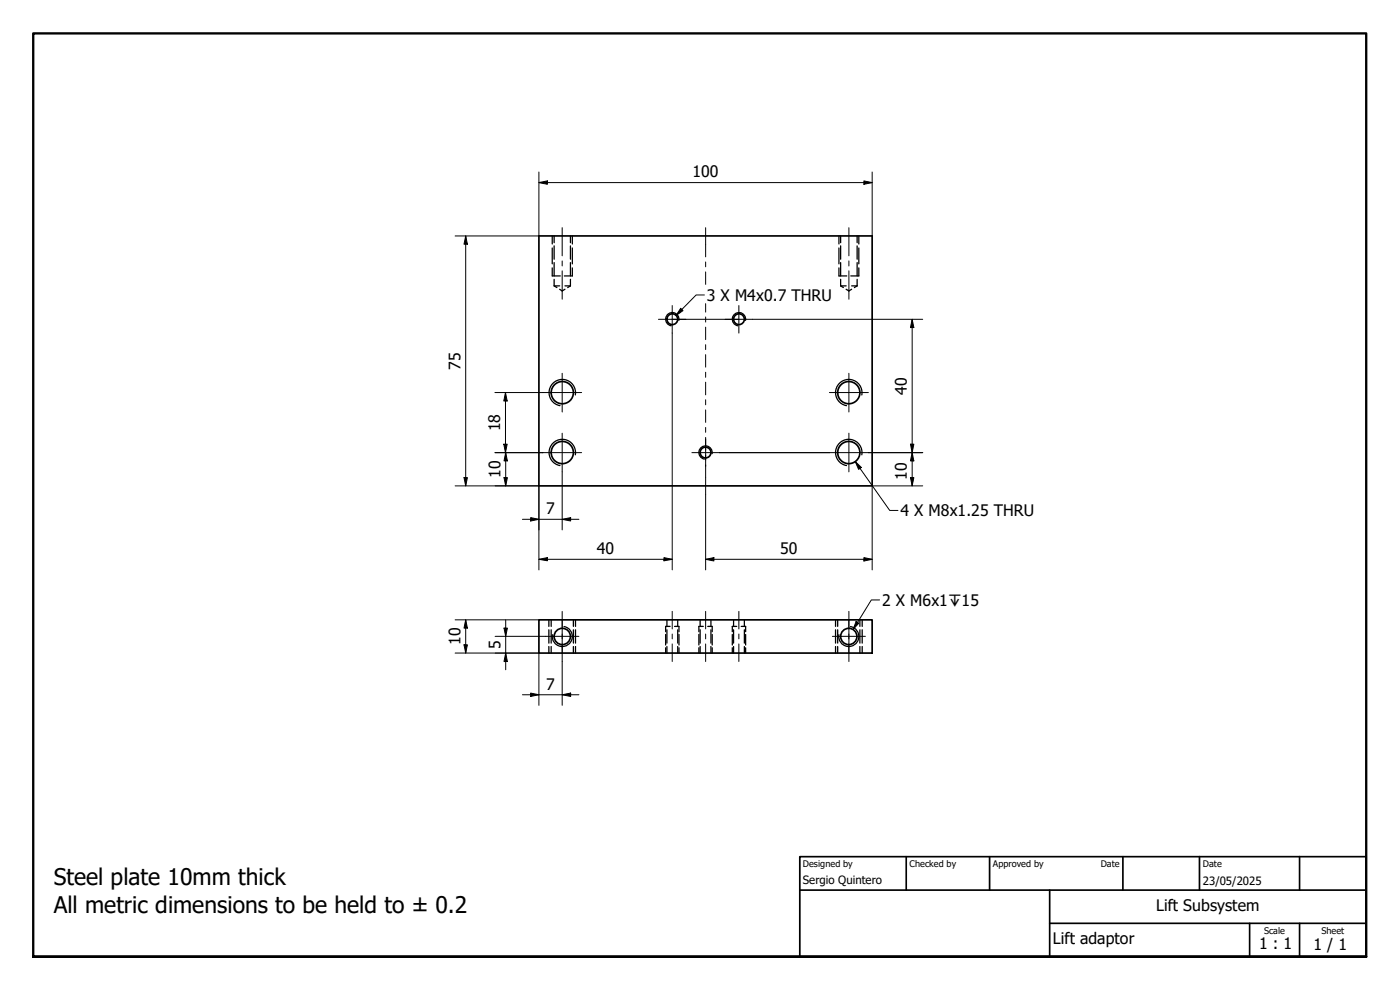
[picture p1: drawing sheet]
<svg xmlns="http://www.w3.org/2000/svg" width="420mm" height="297mm" viewBox="0 0 420 297" stroke-linecap="round" stroke-linejoin="round" font-family="sans-serif">
<!-- layer: Hidden (ISO) -->
<g fill="none" stroke="#000" stroke-width=".38">
<path d="M165.7 70.8v2.4M165.7 74.4v4.8M166.3 70.8v2M166.3 73.8v4M166.3 78.8v4M171.2 70.8v2M171.2 73.8v4M171.2 78.8v4M171.8 70.8v2.4M171.8 74.4v4.8M251.8 70.8v2.4M251.8 74.4v4.8"/>
<path d="M252.3 70.8v2M252.3 73.8v4M252.3 78.8v4M257.2 70.8v2M257.2 73.8v4M257.2 78.8v4M257.7 70.8v2.4M257.7 74.4v4.8M165.7 80.4v2.4h2.4M166.3 85.8h1.7M166.3 85.8l.8 .5M166.3 83.8v2"/>
<path d="M168 86.8l.7 .5 .8-.5M169.5 85.8h1.7M171.2 85.8l-.8 .5M171.2 83.8v2M171.8 80.4v2.4h-2.4M251.8 80.4v2.4h2.3M252.3 85.8h1.6M252.3 85.8l.8 .5M252.3 83.8v2M253.9 86.8l.9 .5 .8-.5M255.6 85.8h1.6M257.2 85.8l-.8 .5"/>
<path d="M257.2 83.8v2M257.7 80.4v2.4h-2.4M164.7 186v1.9M164.7 189v4M164.7 194v1.9M165.4 186v1.9M165.4 189v4M165.4 194v1.9M172.1 186v1.9M172.1 189v4M172.1 194v1.9M172.7 186v1.9"/>
<path d="M172.7 189v4M172.7 194v1.9M199.8 190.4v3.1M199.8 194.4v1.5M200.2 186v1.9M200.2 189v4M200.2 194v1.9M201.1 187.9h-1.3v1.6M202.4 187.9h1.4v1.6M203.4 186v1.9M203.4 189v4M203.4 194v1.9"/>
<path d="M203.8 190.4v3.1M203.8 194.4v1.5M209.7 190.4v3.1M209.7 194.4v1.5M210.1 186v1.9M210.1 189v4M210.1 194v1.9M211.1 187.9h-1.4v1.6M212.4 187.9h1.3v1.6M213.4 186v1.9M213.4 189v4M213.4 194v1.9"/>
<path d="M213.7 190.4v3.1M213.7 194.4v1.5M219.8 190.4v3.1M219.8 194.4v1.5M220.2 186v1.9M220.2 189v4M220.2 194v1.9M221.1 187.9h-1.3v1.6M222.4 187.9h1.4v1.6M223.4 186v1.9M223.4 189v4M223.4 194v1.9"/>
<path d="M223.8 190.4v3.1M223.8 194.4v1.5M250.8 186v1.9M250.8 189v4M250.8 194v1.9M251.4 186v1.9M251.4 189v4M251.4 194v1.9M258.1 186v1.9M258.1 189v4M258.1 194v1.9M258.8 186v1.9"/>
<path d="M258.8 189v4M258.8 194v1.9"/>
</g>
<!-- layer: Visible (ISO) -->
<g fill="none" stroke="#000" stroke-width=".51">
<path d="M161.7 70.8h100v75h-100zM161.7 186h100v9.9h-100z"/>
<circle cx="201.8" cy="95.8" r="1.62"/>
<circle cx="221.8" cy="95.8" r="1.62"/>
<circle cx="168.8" cy="117.8" r="3.3"/>
<circle cx="254.7" cy="117.8" r="3.3"/>
<circle cx="168.8" cy="135.8" r="3.3"/>
<circle cx="211.7" cy="135.8" r="1.62"/>
<circle cx="254.7" cy="135.8" r="3.3"/>
<circle cx="168.8" cy="191" r="2.44"/>
<circle cx="254.7" cy="191" r="2.44"/>
</g>
<!-- layer: Visible Narrow (ISO) -->
<path d="M203.7 96.1a2 2 0 0 0-1.6-2.3 2 2 0 0 0-2.3 1.6 2 2 0 0 0 1.6 2.3M223.7 96.1a2 2 0 0 0-1.6-2.3 2 2 0 0 0-2.3 1.6 2 2 0 0 0 1.6 2.3M172.7 118.5a4 4 0 0 0-3.3-4.6 4 4 0 0 0-4.6 3.2 4 4 0 0 0 3.3 4.6M258.6 118.5a4 4 0 0 0-3.2-4.6 4 4 0 0 0-4.6 3.2 4 4 0 0 0 3.2 4.6M172.7 136.5a4 4 0 0 0-3.3-4.6 4 4 0 0 0-4.6 3.2 4 4 0 0 0 3.3 4.6M213.7 136.1a2 2 0 0 0-1.6-2.3 2 2 0 0 0-2.3 1.6 2 2 0 0 0 1.6 2.4M258.6 136.5a4 4 0 0 0-3.2-4.6 4 4 0 0 0-4.6 3.2 4 4 0 0 0 3.2 4.6M169.3 188a3 3 0 0 1 2.4 3.5 3 3 0 0 1-3.5 2.4 3 3 0 0 1-2.4-3.5M255.3 188a3 3 0 0 1 2.4 3.5 3 3 0 0 1-3.5 2.4 3 3 0 0 1-2.4-3.5" fill="none" stroke="#000" stroke-width=".38"/>
<!-- layer: Title (ISO) -->
<path d="M240 257h170v30.1h-170zM272 257v10.1M297 257v10.1M337 257v10.1M360 257v10.1M390 257v10.1M240 267.1h170M315 277h95M315 267.1v20M375 277v10.1M390 277v10.1" fill="none" stroke="#000" stroke-width=".51"/>
<!-- layer: Border (ISO) -->
<path d="M10 287.1v-277.1h400v277.1h-400h400" fill="none" stroke="#000" stroke-width=".7"/>
<!-- layer: Sketch Geometry (ISO) -->
<path d="M201.7 95.8h20" fill="none" stroke="#000" stroke-width=".3"/>
<!-- layer: Centerline (ISO) -->
<g fill="none" stroke="#000" stroke-width=".3">
<path d="M168.7 68.3v8.5M168.7 78.3v1.5M211.8 68.3v8.8M211.8 78.6v1.5M254.8 68.3v8.5M254.8 78.3v1.5M168.7 81.3v8.5M211.8 81.6v3.7M211.8 91.1v2.5M211.8 95.1v1.5M211.8 98.2v3.7M254.8 81.3v8.5"/>
<path d="M211.8 103.4v1.5M211.8 106.4v3.8M211.8 111.7v1.5M211.8 114.7v3.8M211.8 119.9v1.6M211.8 123v3.7M211.8 128.3v1.4M211.8 131.2v3.8M211.8 136.5v1.5M211.8 139.5v8.8M168.7 183.4v5.3M168.7 190.2v1.5"/>
<path d="M168.7 193.2v5.3M201.7 183.4v5.3M201.7 190.2v1.5M201.7 193.2v5.3M211.8 183.4v5.3M211.8 190.2v1.5M211.8 193.2v5.3M221.7 183.4v5.3M221.7 190.2v1.5M221.7 193.2v5.3M254.8 183.4v5.3M254.8 190.2v1.5"/>
<path d="M254.8 193.2v5.3"/>
</g>
<!-- layer: Center Mark (ISO) -->
<g fill="none" stroke="#000" stroke-width=".3">
<path d="M197.6 95.8h8.3M201.7 91.7v8.2M217.6 95.8h8.3M221.7 91.7v8.2M162.9 117.8h11.7M168.7 112v11.6M248.9 117.8h11.7M254.8 112v11.6M162.9 135.8h11.7M168.7 130v11.6M207.6 135.8h8.3M211.8 131.7v8.2"/>
<path d="M248.9 135.8h11.7M254.8 130v11.6M163.8 190.9h9.9M168.7 186v9.9M249.8 190.9h9.9M254.8 186v9.9"/>
</g>
<!-- layer: Dimension (ISO) -->
<g fill="none" stroke="#000" stroke-width=".3">
<path d="M161.7 54.8l2.6-.5v1zM161.7 51.6v19.2h-25.1M161.7 54.8h100M259.3 54.3l2.4 .5-2.4 .5zM261.7 51.6v19.2M139.8 70.8l.5 2.5h-1zM139.8 70.8v75M201.7 99.9v71.1M225.9 95.8h51M273.7 95.8l.6 2.5h-1.1zM273.7 95.8v50M148.5 117.8h14.4"/>
<path d="M151.7 117.8l.5 2.5h-1zM151.7 117.8v18M148.5 135.8h14.4M151.2 133.3h1l-.5 2.5zM151.8 135.8l.5 2.5h-1zM151.8 135.8v10M215.9 135.8h33M260.6 135.8h16.3M273.2 133.3h1.1l-.6 2.5zM273.7 135.8l.6 2.5h-1.1zM136.6 145.8h25.1v25.2M139.3 143.3h1l-.5 2.5z"/>
<path d="M151.3 143.3h1l-.5 2.5zM156.8 155.8h16.9M159.3 155.3l2.4 .5-2.4 .5zM168.7 155.8l2.6-.5v1zM168.7 141.6v17.4M211.8 148.3v22.7M273.2 143.3h1.1l-.6 2.5zM276.9 145.8h-15.2v25.2M161.7 167.8l2.6-.5v1zM161.7 167.8h40M199.3 167.3l2.4 .5-2.4 .5zM211.8 167.8l2.4-.5v1z"/>
<path d="M211.8 167.8h49.9M259.3 167.3l2.4 .5-2.4 .5zM136.6 195.9h25.1v15.7M136.6 186h25.1M139.3 193.5h1l-.5 2.4zM139.8 186l.5 2.5h-1zM139.8 186v9.9M148.6 190.9h15.2M151.3 188.5h1l-.5 2.4zM151.8 195.9l.5 2.6h-1zM151.8 186v15M168.7 198.5v13.1"/>
<path d="M156.8 208.5h16.9M159.3 207.9l2.4 .6-2.4 .5zM168.7 208.5l2.6-.6v1.1z"/>
</g>
<g fill="#000">
<path d="M161.7 54.8l2.6-.5v1zM259.3 54.3l2.4 .5-2.4 .5zM139.8 70.8l.5 2.5h-1zM273.7 95.8l.6 2.5h-1.1zM151.2 133.3h1l-.5 2.5zM151.7 117.8l.5 2.5h-1zM151.8 135.8l.5 2.5h-1zM273.2 133.3h1.1l-.6 2.5zM273.7 135.8l.6 2.5h-1.1zM139.3 143.3h1l-.5 2.5zM151.3 143.3h1l-.5 2.5zM159.3 155.3l2.4 .5-2.4 .5z"/>
<path d="M168.7 155.8l2.6-.5v1zM273.2 143.3h1.1l-.6 2.5zM161.7 167.8l2.6-.5v1zM199.3 167.3l2.4 .5-2.4 .5zM211.8 167.8l2.4-.5v1zM259.3 167.3l2.4 .5-2.4 .5zM139.3 193.5h1l-.5 2.4zM139.8 186l.5 2.5h-1zM151.3 188.5h1l-.5 2.4zM151.8 195.9l.5 2.6h-1zM159.3 207.9l2.4 .6-2.4 .5zM168.7 208.5l2.6-.6v1.1z"/>
</g>
<!-- layer: Symbol (ISO) -->
<path d="M204.3 92.5l.7 .7-2.1 1.5zM211.4 88.5h-2.5l-6 6.2M256.7 138.5l1.8 1.8-.8 .5zM256.7 138.5l10.3 14.6h2.5M256.9 186.5l.8 .5-1.7 1.8zM264 180h-2.5l-5.5 8.8" fill="none" stroke="#000" stroke-width=".3"/>
<path d="M204.3 92.5l.7 .7-2.1 1.5zM256.7 138.5l1.8 1.8-.8 .5zM256.9 186.5l.8 .5-1.7 1.8z" fill="#000"/>
<g font-size="6.9">
<text x="16.1" y="265.6">Steel plate 10mm thick</text>
<text x="16.1" y="273.8">All metric dimensions to be held to ± 0.2</text>
</g>
<g font-size="4.8">
<text x="207.8" y="53.2">100</text>
<text x="212.2" y="90.2">3 X M4x0.7 THRU</text>
<text x="138.2" y="110.9" transform="rotate(-90 138.2 110.9)">75</text>
<text x="272.2" y="118.4" transform="rotate(-90 272.2 118.4)">40</text>
<text x="150.1" y="129.4" transform="rotate(-90 150.1 129.4)">18</text>
<text x="150.2" y="143.4" transform="rotate(-90 150.2 143.4)">10</text>
<text x="272.2" y="143.9" transform="rotate(-90 272.2 143.9)">10</text>
<text x="164" y="154.3">7</text>
<text x="270.3" y="154.9">4 X M8x1.25 THRU</text>
<text x="179.1" y="166.2">40</text>
<text x="234.1" y="166.2">50</text>
<text x="264.7" y="181.7">2 X M6x1↧15</text>
<text x="138.2" y="193.6" transform="rotate(-90 138.2 193.6)">10</text>
<text x="150.2" y="194.8" transform="rotate(-90 150.2 194.8)">5</text>
<text x="164" y="206.9">7</text>
<text x="347" y="273.4">Lift Subsystem</text>
<text x="316" y="283.4">Lift adaptor</text>
<text x="377.9" y="284.8">1 : 1</text>
<text x="394.2" y="285">1 / 1</text>
</g>
<g font-size="3.4">
<text x="241" y="265.4">Sergio Quintero</text>
<text x="361" y="265.5">23/05/2025</text>
</g>
<g font-size="2.7">
<text x="241" y="260.1">Designed by</text>
<text x="273" y="260.1">Checked by</text>
<text x="298" y="260.1">Approved by</text>
<text x="330.3" y="260">Date</text>
<text x="361" y="260">Date</text>
<text x="379.3" y="280.1">Scale</text>
<text x="396.6" y="280.1">Sheet</text>
</g>
</svg>
